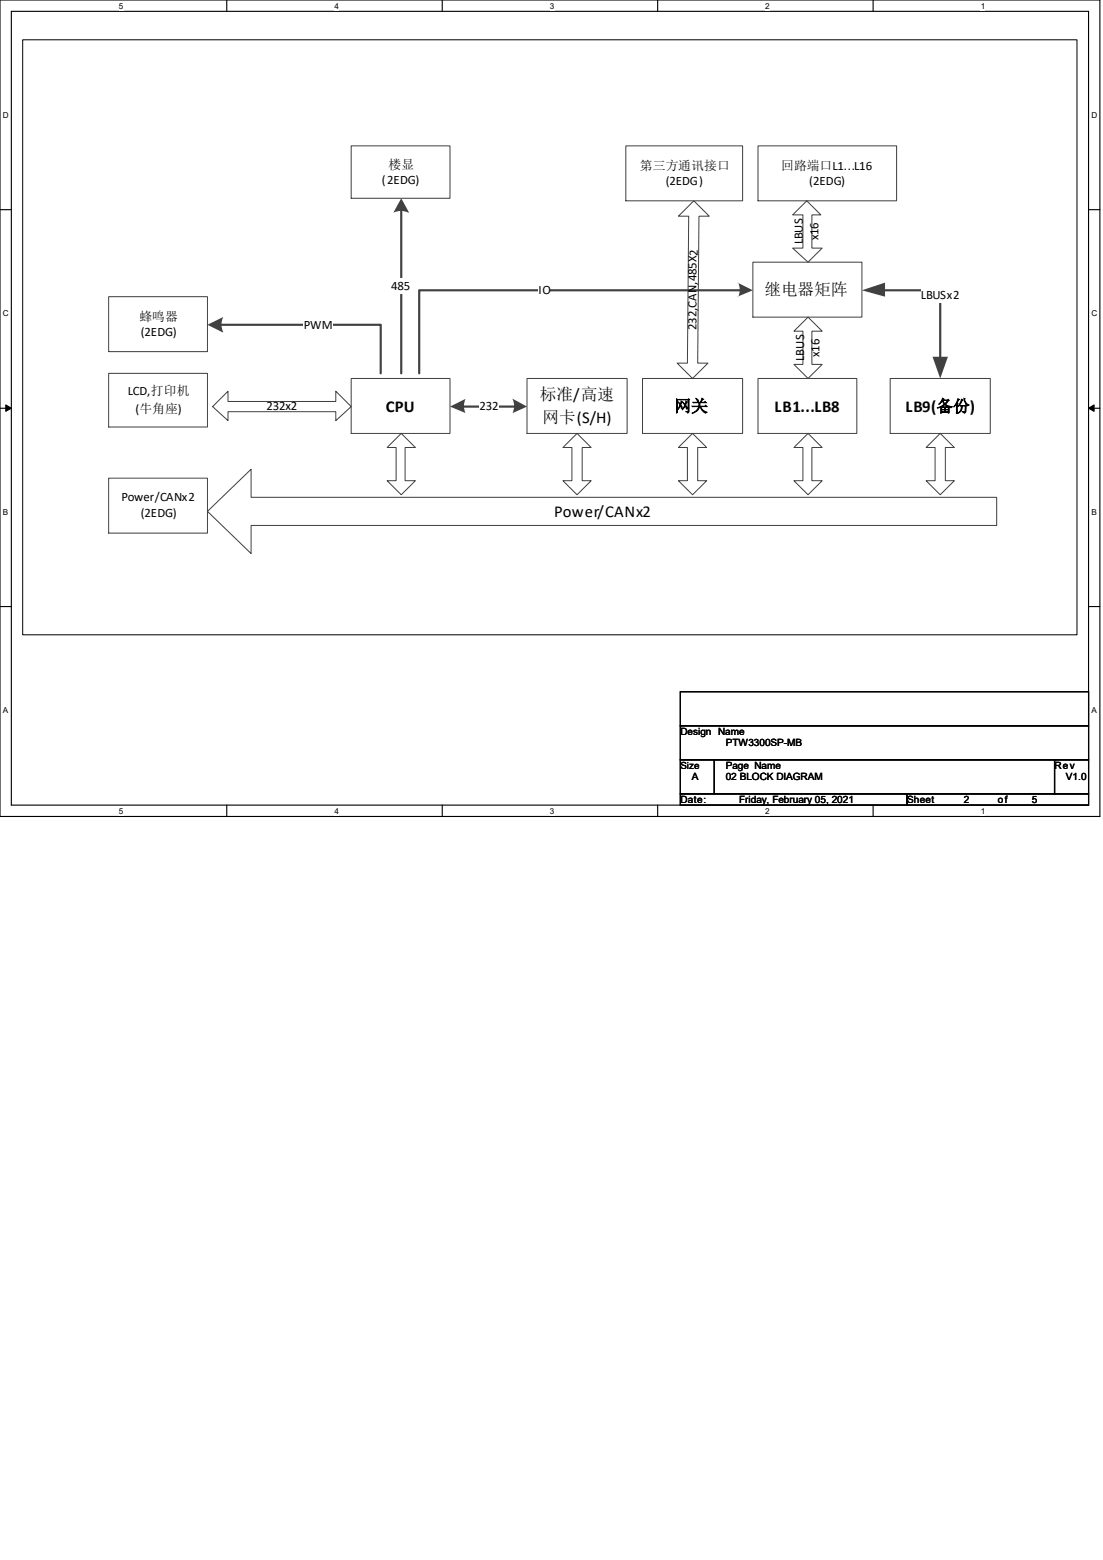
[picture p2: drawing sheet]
<svg xmlns="http://www.w3.org/2000/svg" width="210mm" height="297mm" viewBox="0 0 210 297" stroke-linecap="round" stroke-linejoin="round" font-family="sans-serif">
<path d="M0 0h209.4v155.4h-209.4zM2.2 2.2h205.1v151.1h-205.1z" fill="none" stroke="#000" stroke-width=".21"/>
<g fill="#fff">
<path d="M22.6 .3h.9v1.7h-.9z"/>
<path d="M22.6 153.5h.9v1.8h-.9z"/>
</g>
<path d="M43.2 0v2.2M43.2 153.3v2.1" fill="none" stroke="#000" stroke-width=".21"/>
<g fill="#fff">
<path d="M63.7 .3h.8v1.7h-.8z"/>
<path d="M63.7 153.5h.8v1.8h-.8z"/>
</g>
<path d="M84.2 0v2.2M84.2 153.3v2.1" fill="none" stroke="#000" stroke-width=".21"/>
<g fill="#fff">
<path d="M104.7 .3h.8v1.7h-.8z"/>
<path d="M104.7 153.5h.8v1.8h-.8z"/>
</g>
<path d="M125.2 0v2.2M125.2 153.3v2.1" fill="none" stroke="#000" stroke-width=".21"/>
<g fill="#fff">
<path d="M145.7 .3h.9v1.7h-.9z"/>
<path d="M145.7 153.5h.9v1.8h-.9z"/>
</g>
<path d="M166.2 0v2.2M166.2 153.3v2.1" fill="none" stroke="#000" stroke-width=".21"/>
<g fill="#fff">
<path d="M186.7 .3h.9v1.7h-.9z"/>
<path d="M186.7 153.5h.9v1.8h-.9z"/>
<path d="M.6 21h1.1v1.8h-1.1z"/>
<path d="M207.8 21h1.1v1.8h-1.1z"/>
<path d="M.6 58.8h1.1v1.7h-1.1z"/>
<path d="M207.8 58.8h1.1v1.7h-1.1z"/>
</g>
<path d="M0 39.9h2.2M207.3 39.9h2.1" fill="none" stroke="#000" stroke-width=".21"/>
<g fill="#fff">
<path d="M.6 96.6h1v1.7h-1z"/>
<path d="M207.8 96.6h1v1.7h-1z"/>
</g>
<path d="M0 77.7h2.2M207.3 77.7h2.1" fill="none" stroke="#000" stroke-width=".21"/>
<path d="M1.1 77.1l1.1 .6-1.1 .6zM207.3 77.7l1-.6v1.2z" fill="#000" stroke="#000" stroke-width=".19"/>
<g fill="#fff">
<path d="M.6 134.4h.9v1.7h-.9z"/>
<path d="M207.8 134.4h1v1.7h-1z"/>
</g>
<path d="M0 115.5h2.2M207.3 115.5h2.1" fill="none" stroke="#000" stroke-width=".21"/>
<path d="M4.4 7.6h200.7v113.3h-200.7z" fill="#fff"/>
<path d="M4.3 7.6h200.8v113.3h-200.8z" fill="none" stroke="#000" stroke-width=".19"/>
<path d="M143.3 49.9h20.8v10.5h-20.8zM66.9 72.1h18.8v10.4h-18.8zM100.3 72.1h19.1v10.4h-19.1zM122.3 72.1h19.1v10.4h-19.1zM144.3 72.1h18.8v10.4h-18.8zM169.5 72.1h19.1v10.4h-19.1z" fill="none" stroke="#404040" stroke-width=".19"/>
<path d="M168 55.3h11v12.9" fill="none" stroke="#404040" stroke-width=".41"/>
<g fill="#404040">
<path d="M164.1 55.3l4.4-1.5v2.7z"/>
<path d="M177.6 67.9h2.9l-1.5 4.2z"/>
</g>
<path d="M175.4 54.8h7.3v2.9h-7.3z" fill-rule="evenodd" fill="#fff"/>
<path d="M141.1 55.3h-61.3v15.8" fill="none" stroke="#404040" stroke-width=".41"/>
<path d="M140.4 53.8l2.9 1.5-2.9 1.2 .1 .1a3.3 3.3 0 0 0 0-2.9z" fill-rule="evenodd" fill="#404040"/>
<path d="M102.5 53.8h2.2v2.9h-2.2z" fill-rule="evenodd" fill="#fff"/>
<path d="M66.9 27.8h18.8v10h-18.8zM119.2 27.8h22.2v10.4h-22.2zM144.3 27.8h26.4v10.4h-26.4zM39.5 97.4l8.3-8.1v5.4h142v5.3h-142v5.4zM73.7 85.2l2.7-2.7 2.7 2.7h-2v6.3h2l-2.7 2.7-2.7-2.7h1.7v-6.3z" fill="none" stroke="#404040" stroke-width=".19"/>
<path d="M87.9 77.4h10.2" fill="none" stroke="#404040" stroke-width=".41"/>
<g fill="#404040">
<path d="M85.7 77.4l3-1.5a3.1 3.1 0 0 0 0 2.8z" fill-rule="evenodd"/>
<path d="M97.5 75.9l2.8 1.5-2.8 1.3a3.2 3.2 0 0 0 0-2.8z" fill-rule="evenodd"/>
</g>
<path d="M91.3 76h3.7v2.9h-3.7z" fill-rule="evenodd" fill="#fff"/>
<path d="M150.9 40.9l2.7-2.7 2.7 2.7h-1.7v6.3h1.9l-2.6 2.7-3-2.7h2v-6.3zM151.2 63.1l2.7-2.7 2.6 2.7h-1.9v6.3h1.9l-2.6 2.7-2.7-2.7h1.7v-6.3zM107.2 85.2l2.7-2.7 2.7 2.7h-1.8v6.3h1.8l-2.7 2.7-2.7-2.7h1.7v-6.3zM129.2 85.2l2.7-2.7 2.7 2.7h-1.8v6.3h1.8l-2.7 2.7-2.7-2.7h1.7v-6.3zM151.2 85.2l2.7-2.7 2.6 2.7h-1.9v6.3h1.9l-2.6 2.7-2.7-2.7h1.7v-6.3z" fill="none" stroke="#404040" stroke-width=".19"/>
<path d="M76.4 39.7v31.4" fill="none" stroke="#404040" stroke-width=".41"/>
<path d="M76.4 37.8l1.5 2.6-.1 .1a3.2 3.2 0 0 0-2.9 0z" fill-rule="evenodd" fill="#404040"/>
<path d="M74.4 53.1h3.7v2.9h-3.7z" fill-rule="evenodd" fill="#fff"/>
<path d="M20.7 56.5h18.8v10.4h-18.8zM129.2 41.2l2.9-3 2.9 3h-1.9l-.3 27.9h2l-2.9 3-3-3h2l.2-27.9zM20.7 71.1h18.8v10.2h-18.8zM40.5 77.4l2.9-2.9v1.9h20.5v-1.9l3 2.9-3 2.7v-1.7h-20.5v1.7zM20.7 91h18.8v10.5h-18.8z" fill="none" stroke="#404040" stroke-width=".19"/>
<path d="M41.7 61.8h30.8v9.3" fill="none" stroke="#404040" stroke-width=".41"/>
<path d="M39.5 61.8l3-1.4a3.7 3.7 0 0 0-.1 2.9z" fill-rule="evenodd" fill="#404040"/>
<path d="M57.8 60.4h5.6v2.9h-5.6z" fill-rule="evenodd" fill="#fff"/>
<path d="M176.3 85.2l2.7-2.7 2.7 2.7h-1.7v6.3h1.7l-2.7 2.7-2.7-2.7h1.7v-6.3z" fill="none" stroke="#404040" stroke-width=".19"/>
<path d="M129.5 131.7h77.8v6.5h-77.8zM129.5 138.2h77.8v6.5h-77.8zM129.5 144.7h6.5v6.4h-6.5zM129.5 151.1h43.2v2.2h-43.2zM136 144.7h64.8v6.4h-64.8zM172.7 151.1h34.6v2.2h-34.6zM200.8 144.7h6.5v6.4h-6.5z" fill="none" stroke="#000" stroke-width=".21"/>
<g font-size="3.2">
<text x="145.5" y="56.3">继电器矩阵</text>
<text x="102.8" y="76.2">标准/高速</text>
<text x="73.4" y="78.4">CPU</text>
<text x="103.3" y="80.6">网卡(S/H)</text>
<text x="128.4" y="78.4">网关</text>
<text x="147.5" y="78.4">LB1...LB8</text>
<text x="172.4" y="78.4">LB9(备份)</text>
<text x="105.5" y="98.3">Power/CANx2</text>
</g>
<g font-size="2.4">
<text x="72.7" y="35.1">(2EDG)</text>
<text x="74" y="32.2">楼显</text>
<text x="121.8" y="32.4">第三方通讯接口</text>
<text x="126.7" y="35.3">(2EDG)</text>
<text x="148.7" y="32.4">回路端口L1...L16</text>
<text x="154.1" y="35.3">(2EDG)</text>
<text x="152.9" y="46.5" transform="rotate(-91 152.9 46.5)">LBUS</text>
<text x="155.8" y="45.8" transform="rotate(-91 155.8 45.8)">x16</text>
<text x="74.5" y="55.3">485</text>
<text x="102.5" y="56">IO</text>
<text x="175.3" y="57">LBUSx2</text>
<text x="26.5" y="61.1">蜂鸣器</text>
<text x="26.8" y="64.1">(2EDG)</text>
<text x="57.8" y="62.6">PWM</text>
<text x="132.6" y="62.8" transform="rotate(-90 132.6 62.8)">232,CAN,485X2</text>
<text x="153.1" y="68.7" transform="rotate(-90 153.1 68.7)">LBUS</text>
<text x="156" y="67.9" transform="rotate(-90 156 67.9)">x16</text>
<text x="24.3" y="75.2">LCD,打印机</text>
<text x="25.8" y="78.6">(牛角座)</text>
<text x="50.8" y="78.1">232x2</text>
<text x="91.3" y="78.1">232</text>
<text x="23.1" y="95.4">Power/CANx2</text>
<text x="26.8" y="98.3">(2EDG)</text>
</g>
<g font-size="1.9">
<text x="129.5" y="139.9">Design Name</text>
<text x="138.2" y="142">PTW3300SP-MB</text>
<text x="129.5" y="146.3">Size</text>
<text x="131.7" y="148.5">A</text>
<text x="138.2" y="146.3">Page Name</text>
<text x="138.2" y="148.5">02 BLOCK DIAGRAM</text>
<text x="200.8" y="146.3">Rev</text>
<text x="203" y="148.5">V1.0</text>
<text x="129.5" y="152.8">Date:</text>
<text x="140.8" y="152.8">Friday, February 05, 2021</text>
<text x="172.7" y="152.8">Sheet</text>
<text x="183.5" y="152.8">2</text>
<text x="190" y="152.8">of</text>
<text x="196.5" y="152.8">5</text>
</g>
<g font-size="1.6">
<text x="22.6" y="1.7">5</text>
<text x="63.7" y="1.7">4</text>
<text x="104.7" y="1.7">3</text>
<text x="145.7" y="1.7">2</text>
<text x="186.7" y="1.7">1</text>
<text x=".6" y="22.4">D</text>
<text x="207.8" y="22.4">D</text>
<text x=".6" y="60.2">C</text>
<text x="207.8" y="60.2">C</text>
<text x=".6" y="98">B</text>
<text x="207.8" y="98">B</text>
<text x=".6" y="135.8">A</text>
<text x="207.8" y="135.8">A</text>
<text x="22.6" y="154.9">5</text>
<text x="63.7" y="154.9">4</text>
<text x="104.7" y="154.9">3</text>
<text x="145.7" y="154.9">2</text>
<text x="186.7" y="154.9">1</text>
</g>
</svg>
